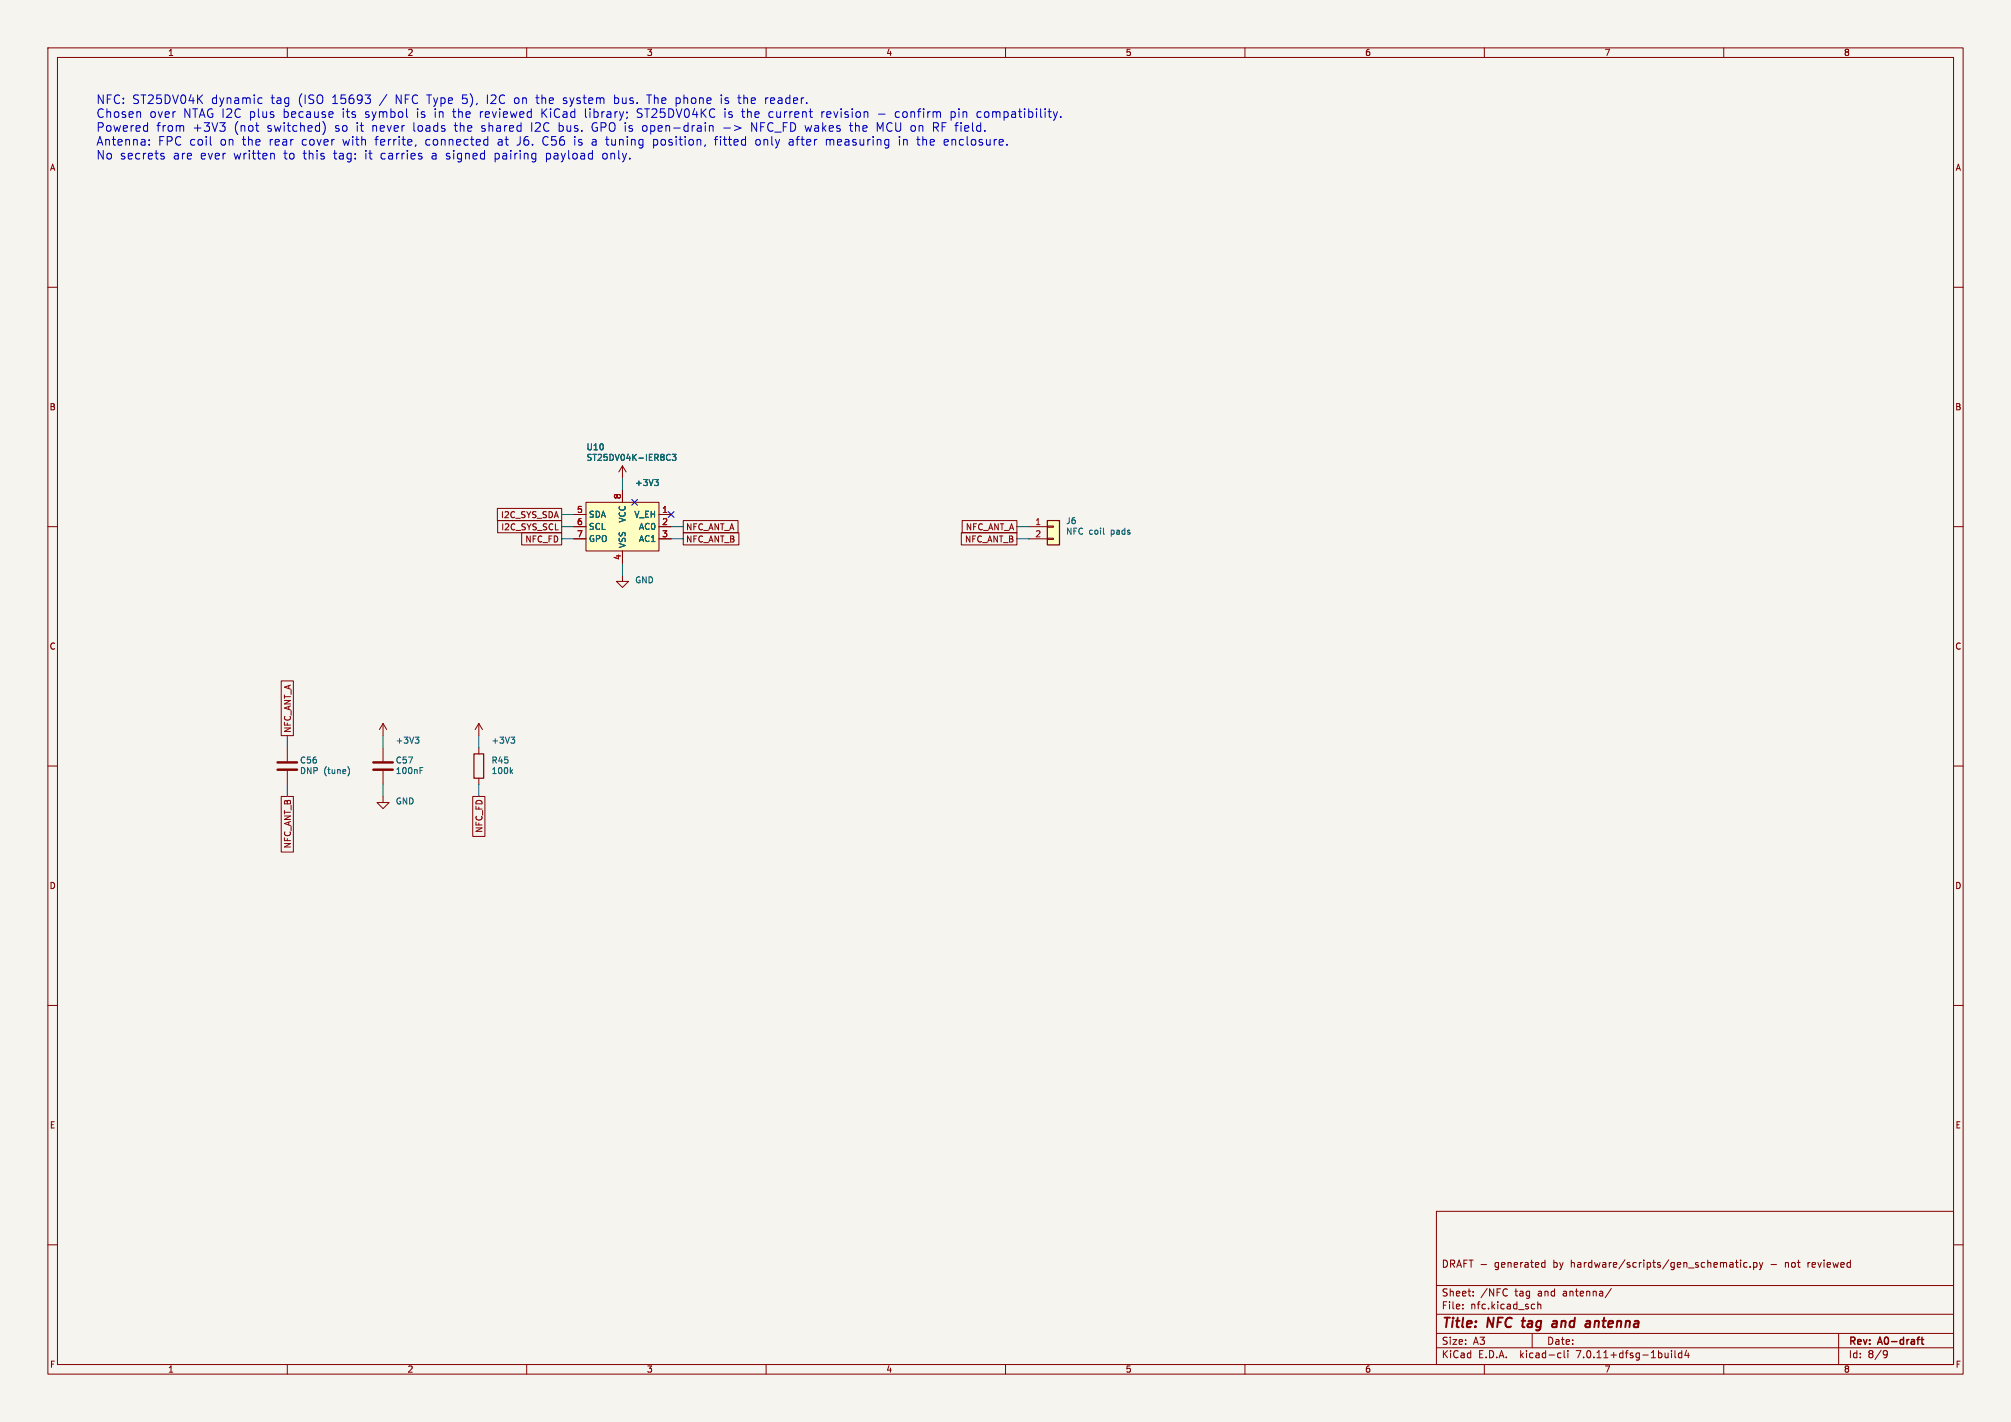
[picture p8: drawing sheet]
(kicad_sch
 (version 20230121)
 (generator eeschema)
 (paper "A3")
 (title_block
  (title "NFC tag and antenna")
  (rev "A0-draft")
  (comment 1 "DRAFT - generated by hardware/scripts/gen_schematic.py - not reviewed"))
 (lib_symbols
  (symbol "RF_NFC:ST25DV04K-IER8C3" (in_bom yes) (on_board yes)
   (property "Reference" "U" (at 6.35 6.35 0) (effects (font (size 1.27 1.27))))
   (property "Value" "ST25DV04K-IER8C3" (at 10.795 -6.35 0) (effects (font (size 1.27 1.27))))
   (property "Footprint" "Package_DFN_QFN:DFN-8-1EP_3x2mm_P0.5mm_EP1.36x1.46mm" (at 0 0 0) (effects (font (size 1.27 1.27)) hide))
   (property "Datasheet" "https://www.st.com/resource/en/datasheet/st25dv04k.pdf" (at 0 0 0) (effects (font (size 1.27 1.27)) hide))
   (symbol "ST25DV04K-IER8C3_1_1"
    (rectangle (start -7.62 5.08) (end 7.62 -5.08) (stroke (width 0) (type default)) (fill (type background)))
    (pin power_out line (at 10.16 2.54 180) (length 2.54) (name "V_EH" (effects (font (size 1.27 1.27)))) (number "1" (effects (font (size 1.27 1.27)))))
    (pin passive line (at 10.16 0 180) (length 2.54) (name "AC0" (effects (font (size 1.27 1.27)))) (number "2" (effects (font (size 1.27 1.27)))))
    (pin passive line (at 10.16 -2.54 180) (length 2.54) (name "AC1" (effects (font (size 1.27 1.27)))) (number "3" (effects (font (size 1.27 1.27)))))
    (pin power_in line (at 0 -7.62 90) (length 2.54) (name "VSS" (effects (font (size 1.27 1.27)))) (number "4" (effects (font (size 1.27 1.27)))))
    (pin bidirectional line (at -10.16 2.54 0) (length 2.54) (name "SDA" (effects (font (size 1.27 1.27)))) (number "5" (effects (font (size 1.27 1.27)))))
    (pin input line (at -10.16 0 0) (length 2.54) (name "SCL" (effects (font (size 1.27 1.27)))) (number "6" (effects (font (size 1.27 1.27)))))
    (pin open_collector line (at -10.16 -2.54 0) (length 2.54) (name "GPO" (effects (font (size 1.27 1.27)))) (number "7" (effects (font (size 1.27 1.27)))))
    (pin power_in line (at 0 7.62 270) (length 2.54) (name "VCC" (effects (font (size 1.27 1.27)))) (number "8" (effects (font (size 1.27 1.27)))))
    (pin no_connect line (at 2.54 5.08 270) (length 2.54) hide (name "NC" (effects (font (size 1.27 1.27)))) (number "9" (effects (font (size 1.27 1.27)))))))
  (symbol "power:GND"
   (power)
   (pin_names
    (offset 0)) (in_bom yes) (on_board yes)
   (property "Reference" "#PWR" (at 0 -6.35 0) (effects (font (size 1.27 1.27)) hide))
   (property "Value" "GND" (at 0 -3.81 0) (effects (font (size 1.27 1.27))))
   (property "Footprint" "" (at 0 0 0) (effects (font (size 1.27 1.27)) hide))
   (property "Datasheet" "" (at 0 0 0) (effects (font (size 1.27 1.27)) hide))
   (symbol "GND_0_1"
    (polyline (pts (xy 0 0) (xy 0 -1.27) (xy 1.27 -1.27) (xy 0 -2.54) (xy -1.27 -1.27) (xy 0 -1.27)) (stroke (width 0) (type default)) (fill (type none))))
   (symbol "GND_1_1"
    (pin power_in line (at 0 0 270) (length 0) hide (name "GND" (effects (font (size 1.27 1.27)))) (number "1" (effects (font (size 1.27 1.27)))))))
  (symbol "power:+3V3"
   (power)
   (pin_names
    (offset 0)) (in_bom yes) (on_board yes)
   (property "Reference" "#PWR" (at 0 -3.81 0) (effects (font (size 1.27 1.27)) hide))
   (property "Value" "+3V3" (at 0 3.556 0) (effects (font (size 1.27 1.27))))
   (property "Footprint" "" (at 0 0 0) (effects (font (size 1.27 1.27)) hide))
   (property "Datasheet" "" (at 0 0 0) (effects (font (size 1.27 1.27)) hide))
   (symbol "+3V3_0_1"
    (polyline (pts (xy -0.762 1.27) (xy 0 2.54)) (stroke (width 0) (type default)) (fill (type none)))
    (polyline (pts (xy 0 0) (xy 0 2.54)) (stroke (width 0) (type default)) (fill (type none)))
    (polyline (pts (xy 0 2.54) (xy 0.762 1.27)) (stroke (width 0) (type default)) (fill (type none))))
   (symbol "+3V3_1_1"
    (pin power_in line (at 0 0 90) (length 0) hide (name "+3V3" (effects (font (size 1.27 1.27)))) (number "1" (effects (font (size 1.27 1.27)))))))
  (symbol "Connector_Generic:Conn_01x02"
   (pin_names
    (offset 1.016) hide) (in_bom yes) (on_board yes)
   (property "Reference" "J" (at 0 2.54 0) (effects (font (size 1.27 1.27))))
   (property "Value" "Conn_01x02" (at 0 -5.08 0) (effects (font (size 1.27 1.27))))
   (property "Footprint" "" (at 0 0 0) (effects (font (size 1.27 1.27)) hide))
   (property "Datasheet" "~" (at 0 0 0) (effects (font (size 1.27 1.27)) hide))
   (symbol "Conn_01x02_1_1"
    (rectangle (start -1.27 -2.413) (end 0 -2.667) (stroke (width 0.1524) (type default)) (fill (type none)))
    (rectangle (start -1.27 0.127) (end 0 -0.127) (stroke (width 0.1524) (type default)) (fill (type none)))
    (rectangle (start -1.27 1.27) (end 1.27 -3.81) (stroke (width 0.254) (type default)) (fill (type background)))
    (pin passive line (at -5.08 0 0) (length 3.81) (name "Pin_1" (effects (font (size 1.27 1.27)))) (number "1" (effects (font (size 1.27 1.27)))))
    (pin passive line (at -5.08 -2.54 0) (length 3.81) (name "Pin_2" (effects (font (size 1.27 1.27)))) (number "2" (effects (font (size 1.27 1.27)))))))
  (symbol "Device:C"
   (pin_numbers hide)
   (pin_names
    (offset 0.254)) (in_bom yes) (on_board yes)
   (property "Reference" "C" (at 0.635 2.54 0) (effects (font (size 1.27 1.27)) (justify left)))
   (property "Value" "C" (at 0.635 -2.54 0) (effects (font (size 1.27 1.27)) (justify left)))
   (property "Footprint" "" (at 0.9652 -3.81 0) (effects (font (size 1.27 1.27)) hide))
   (property "Datasheet" "~" (at 0 0 0) (effects (font (size 1.27 1.27)) hide))
   (symbol "C_0_1"
    (polyline (pts (xy -2.032 -0.762) (xy 2.032 -0.762)) (stroke (width 0.508) (type default)) (fill (type none)))
    (polyline (pts (xy -2.032 0.762) (xy 2.032 0.762)) (stroke (width 0.508) (type default)) (fill (type none))))
   (symbol "C_1_1"
    (pin passive line (at 0 3.81 270) (length 2.794) (name "~" (effects (font (size 1.27 1.27)))) (number "1" (effects (font (size 1.27 1.27)))))
    (pin passive line (at 0 -3.81 90) (length 2.794) (name "~" (effects (font (size 1.27 1.27)))) (number "2" (effects (font (size 1.27 1.27)))))))
  (symbol "Device:R"
   (pin_numbers hide)
   (pin_names
    (offset 0)) (in_bom yes) (on_board yes)
   (property "Reference" "R" (at 2.032 0 90) (effects (font (size 1.27 1.27))))
   (property "Value" "R" (at 0 0 90) (effects (font (size 1.27 1.27))))
   (property "Footprint" "" (at -1.778 0 90) (effects (font (size 1.27 1.27)) hide))
   (property "Datasheet" "~" (at 0 0 0) (effects (font (size 1.27 1.27)) hide))
   (symbol "R_0_1"
    (rectangle (start -1.016 -2.54) (end 1.016 2.54) (stroke (width 0.254) (type default)) (fill (type none))))
   (symbol "R_1_1"
    (pin passive line (at 0 3.81 270) (length 1.27) (name "~" (effects (font (size 1.27 1.27)))) (number "1" (effects (font (size 1.27 1.27)))))
    (pin passive line (at 0 -3.81 90) (length 1.27) (name "~" (effects (font (size 1.27 1.27)))) (number "2" (effects (font (size 1.27 1.27))))))))
 (text "NFC: ST25DV04K dynamic tag (ISO 15693 / NFC Type 5), I2C on the system bus. The phone is the reader.\nChosen over NTAG I2C plus because its symbol is in the reviewed KiCad library; ST25DV04KC is the current revision - confirm pin compatibility.\nPowered from +3V3 (not switched) so it never loads the shared I2C bus. GPO is open-drain -> NFC_FD wakes the MCU on RF field.\nAntenna: FPC coil on the rear cover with ferrite, connected at J6. C56 is a tuning position, fitted only after measuring in the enclosure.\nNo secrets are ever written to this tag: it carries a signed pairing payload only." (at 20 20 0) (effects (font (size 1.8 1.8)) (justify left top)))
 (symbol
  (lib_id "RF_NFC:ST25DV04K-IER8C3") (at 130 110 0) (unit 1) (in_bom yes) (on_board yes) (dnp no)
  (property "Reference" "U10" (at 122.38 93.38 0) (effects (font (size 1.27 1.27)) (justify left)))
  (property "Value" "ST25DV04K-IER8C3" (at 122.38 95.58 0) (effects (font (size 1.27 1.27)) (justify left)))
  (property "Footprint" "Package_DFN_QFN:DFN-8-1EP_3x2mm_P0.5mm_EP1.36x1.46mm" (at 130 110 0) (effects (font (size 1.27 1.27)) hide))
  (property "Datasheet" "" (at 130 110 0) (effects (font (size 1.27 1.27)) hide)) (pin "1") (pin "2") (pin "3") (pin "4") (pin "5") (pin "6") (pin "7") (pin "8") (pin "9"))
 (no_connect (at 140.16 107.46))
 (wire (pts (xy 140.16 110.0) (xy 142.7 110.0)) (stroke (width 0) (type default)))
 (global_label "NFC_ANT_A"
  (shape passive) (at 142.7 110.0 0) (effects (font (size 1.27 1.27)) (justify left))
  (property "Intersheetrefs" "${INTERSHEET_REFS}" (at 0 0 0) (effects (font (size 1.27 1.27)) hide)))
 (wire (pts (xy 140.16 112.54) (xy 142.7 112.54)) (stroke (width 0) (type default)))
 (global_label "NFC_ANT_B"
  (shape passive) (at 142.7 112.54 0) (effects (font (size 1.27 1.27)) (justify left))
  (property "Intersheetrefs" "${INTERSHEET_REFS}" (at 0 0 0) (effects (font (size 1.27 1.27)) hide)))
 (wire (pts (xy 130.0 117.62) (xy 130.0 120.16)) (stroke (width 0) (type default)))
 (symbol
  (lib_id "power:GND") (at 130.0 120.16 0) (unit 1) (in_bom yes) (on_board yes) (dnp no)
  (property "Reference" "#PWR0801" (at 132.54 118.96 0) (effects (font (size 1.27 1.27)) hide (justify left)))
  (property "Value" "GND" (at 132.54 121.16 0) (effects (font (size 1.27 1.27)) (justify left)))
  (property "Footprint" "" (at 130.0 120.16 0) (effects (font (size 1.27 1.27)) hide))
  (property "Datasheet" "" (at 130.0 120.16 0) (effects (font (size 1.27 1.27)) hide)) (pin "1"))
 (wire (pts (xy 119.84 107.46) (xy 117.3 107.46)) (stroke (width 0) (type default)))
 (global_label "I2C_SYS_SDA"
  (shape passive) (at 117.3 107.46 180) (effects (font (size 1.27 1.27)) (justify right))
  (property "Intersheetrefs" "${INTERSHEET_REFS}" (at 0 0 0) (effects (font (size 1.27 1.27)) hide)))
 (wire (pts (xy 119.84 110.0) (xy 117.3 110.0)) (stroke (width 0) (type default)))
 (global_label "I2C_SYS_SCL"
  (shape passive) (at 117.3 110.0 180) (effects (font (size 1.27 1.27)) (justify right))
  (property "Intersheetrefs" "${INTERSHEET_REFS}" (at 0 0 0) (effects (font (size 1.27 1.27)) hide)))
 (wire (pts (xy 119.84 112.54) (xy 117.3 112.54)) (stroke (width 0) (type default)))
 (global_label "NFC_FD"
  (shape passive) (at 117.3 112.54 180) (effects (font (size 1.27 1.27)) (justify right))
  (property "Intersheetrefs" "${INTERSHEET_REFS}" (at 0 0 0) (effects (font (size 1.27 1.27)) hide)))
 (wire (pts (xy 130.0 102.38) (xy 130.0 99.84)) (stroke (width 0) (type default)))
 (symbol
  (lib_id "power:+3V3") (at 130.0 99.84 0) (unit 1) (in_bom yes) (on_board yes) (dnp no)
  (property "Reference" "#PWR0802" (at 132.54 98.64 0) (effects (font (size 1.27 1.27)) hide (justify left)))
  (property "Value" "+3V3" (at 132.54 100.84 0) (effects (font (size 1.27 1.27)) (justify left)))
  (property "Footprint" "" (at 130.0 99.84 0) (effects (font (size 1.27 1.27)) hide))
  (property "Datasheet" "" (at 130.0 99.84 0) (effects (font (size 1.27 1.27)) hide)) (pin "1"))
 (no_connect (at 132.54 104.92))
 (symbol
  (lib_id "Connector_Generic:Conn_01x02") (at 220 110 0) (unit 1) (in_bom yes) (on_board yes) (dnp no)
  (property "Reference" "J6" (at 222.54 108.8 0) (effects (font (size 1.27 1.27)) (justify left)))
  (property "Value" "NFC coil pads" (at 222.54 111.0 0) (effects (font (size 1.27 1.27)) (justify left)))
  (property "Footprint" "" (at 220 110 0) (effects (font (size 1.27 1.27)) hide))
  (property "Datasheet" "" (at 220 110 0) (effects (font (size 1.27 1.27)) hide)) (pin "1") (pin "2"))
 (wire (pts (xy 214.92 110.0) (xy 212.38 110.0)) (stroke (width 0) (type default)))
 (global_label "NFC_ANT_A"
  (shape passive) (at 212.38 110.0 180) (effects (font (size 1.27 1.27)) (justify right))
  (property "Intersheetrefs" "${INTERSHEET_REFS}" (at 0 0 0) (effects (font (size 1.27 1.27)) hide)))
 (wire (pts (xy 214.92 112.54) (xy 212.38 112.54)) (stroke (width 0) (type default)))
 (global_label "NFC_ANT_B"
  (shape passive) (at 212.38 112.54 180) (effects (font (size 1.27 1.27)) (justify right))
  (property "Intersheetrefs" "${INTERSHEET_REFS}" (at 0 0 0) (effects (font (size 1.27 1.27)) hide)))
 (symbol
  (lib_id "Device:C") (at 60 160 0) (unit 1) (in_bom yes) (on_board yes) (dnp no)
  (property "Reference" "C56" (at 62.54 158.8 0) (effects (font (size 1.27 1.27)) (justify left)))
  (property "Value" "DNP (tune)" (at 62.54 161.0 0) (effects (font (size 1.27 1.27)) (justify left)))
  (property "Footprint" "Capacitor_SMD:C_0402_1005Metric" (at 60 160 0) (effects (font (size 1.27 1.27)) hide))
  (property "Datasheet" "" (at 60 160 0) (effects (font (size 1.27 1.27)) hide)) (pin "1") (pin "2"))
 (wire (pts (xy 60.0 156.19) (xy 60.0 153.65)) (stroke (width 0) (type default)))
 (global_label "NFC_ANT_A"
  (shape passive) (at 60.0 153.65 90) (effects (font (size 1.27 1.27)) (justify left))
  (property "Intersheetrefs" "${INTERSHEET_REFS}" (at 0 0 0) (effects (font (size 1.27 1.27)) hide)))
 (wire (pts (xy 60.0 163.81) (xy 60.0 166.35)) (stroke (width 0) (type default)))
 (global_label "NFC_ANT_B"
  (shape passive) (at 60.0 166.35 270) (effects (font (size 1.27 1.27)) (justify right))
  (property "Intersheetrefs" "${INTERSHEET_REFS}" (at 0 0 0) (effects (font (size 1.27 1.27)) hide)))
 (symbol
  (lib_id "Device:C") (at 80 160 0) (unit 1) (in_bom yes) (on_board yes) (dnp no)
  (property "Reference" "C57" (at 82.54 158.8 0) (effects (font (size 1.27 1.27)) (justify left)))
  (property "Value" "100nF" (at 82.54 161.0 0) (effects (font (size 1.27 1.27)) (justify left)))
  (property "Footprint" "Capacitor_SMD:C_0402_1005Metric" (at 80 160 0) (effects (font (size 1.27 1.27)) hide))
  (property "Datasheet" "" (at 80 160 0) (effects (font (size 1.27 1.27)) hide)) (pin "1") (pin "2"))
 (wire (pts (xy 80.0 156.19) (xy 80.0 153.65)) (stroke (width 0) (type default)))
 (symbol
  (lib_id "power:+3V3") (at 80.0 153.65 0) (unit 1) (in_bom yes) (on_board yes) (dnp no)
  (property "Reference" "#PWR0803" (at 82.54 152.45000000000002 0) (effects (font (size 1.27 1.27)) hide (justify left)))
  (property "Value" "+3V3" (at 82.54 154.65 0) (effects (font (size 1.27 1.27)) (justify left)))
  (property "Footprint" "" (at 80.0 153.65 0) (effects (font (size 1.27 1.27)) hide))
  (property "Datasheet" "" (at 80.0 153.65 0) (effects (font (size 1.27 1.27)) hide)) (pin "1"))
 (wire (pts (xy 80.0 163.81) (xy 80.0 166.35)) (stroke (width 0) (type default)))
 (symbol
  (lib_id "power:GND") (at 80.0 166.35 0) (unit 1) (in_bom yes) (on_board yes) (dnp no)
  (property "Reference" "#PWR0804" (at 82.54 165.15 0) (effects (font (size 1.27 1.27)) hide (justify left)))
  (property "Value" "GND" (at 82.54 167.35 0) (effects (font (size 1.27 1.27)) (justify left)))
  (property "Footprint" "" (at 80.0 166.35 0) (effects (font (size 1.27 1.27)) hide))
  (property "Datasheet" "" (at 80.0 166.35 0) (effects (font (size 1.27 1.27)) hide)) (pin "1"))
 (symbol
  (lib_id "Device:R") (at 100 160 0) (unit 1) (in_bom yes) (on_board yes) (dnp no)
  (property "Reference" "R45" (at 102.54 158.8 0) (effects (font (size 1.27 1.27)) (justify left)))
  (property "Value" "100k" (at 102.54 161.0 0) (effects (font (size 1.27 1.27)) (justify left)))
  (property "Footprint" "Resistor_SMD:R_0402_1005Metric" (at 100 160 0) (effects (font (size 1.27 1.27)) hide))
  (property "Datasheet" "" (at 100 160 0) (effects (font (size 1.27 1.27)) hide)) (pin "1") (pin "2"))
 (wire (pts (xy 100.0 156.19) (xy 100.0 153.65)) (stroke (width 0) (type default)))
 (symbol
  (lib_id "power:+3V3") (at 100.0 153.65 0) (unit 1) (in_bom yes) (on_board yes) (dnp no)
  (property "Reference" "#PWR0805" (at 102.54 152.45000000000002 0) (effects (font (size 1.27 1.27)) hide (justify left)))
  (property "Value" "+3V3" (at 102.54 154.65 0) (effects (font (size 1.27 1.27)) (justify left)))
  (property "Footprint" "" (at 100.0 153.65 0) (effects (font (size 1.27 1.27)) hide))
  (property "Datasheet" "" (at 100.0 153.65 0) (effects (font (size 1.27 1.27)) hide)) (pin "1"))
 (wire (pts (xy 100.0 163.81) (xy 100.0 166.35)) (stroke (width 0) (type default)))
 (global_label "NFC_FD"
  (shape passive) (at 100.0 166.35 270) (effects (font (size 1.27 1.27)) (justify right))
  (property "Intersheetrefs" "${INTERSHEET_REFS}" (at 0 0 0) (effects (font (size 1.27 1.27)) hide)))
 (sheet_instances (path ""
   (page "8"))))
